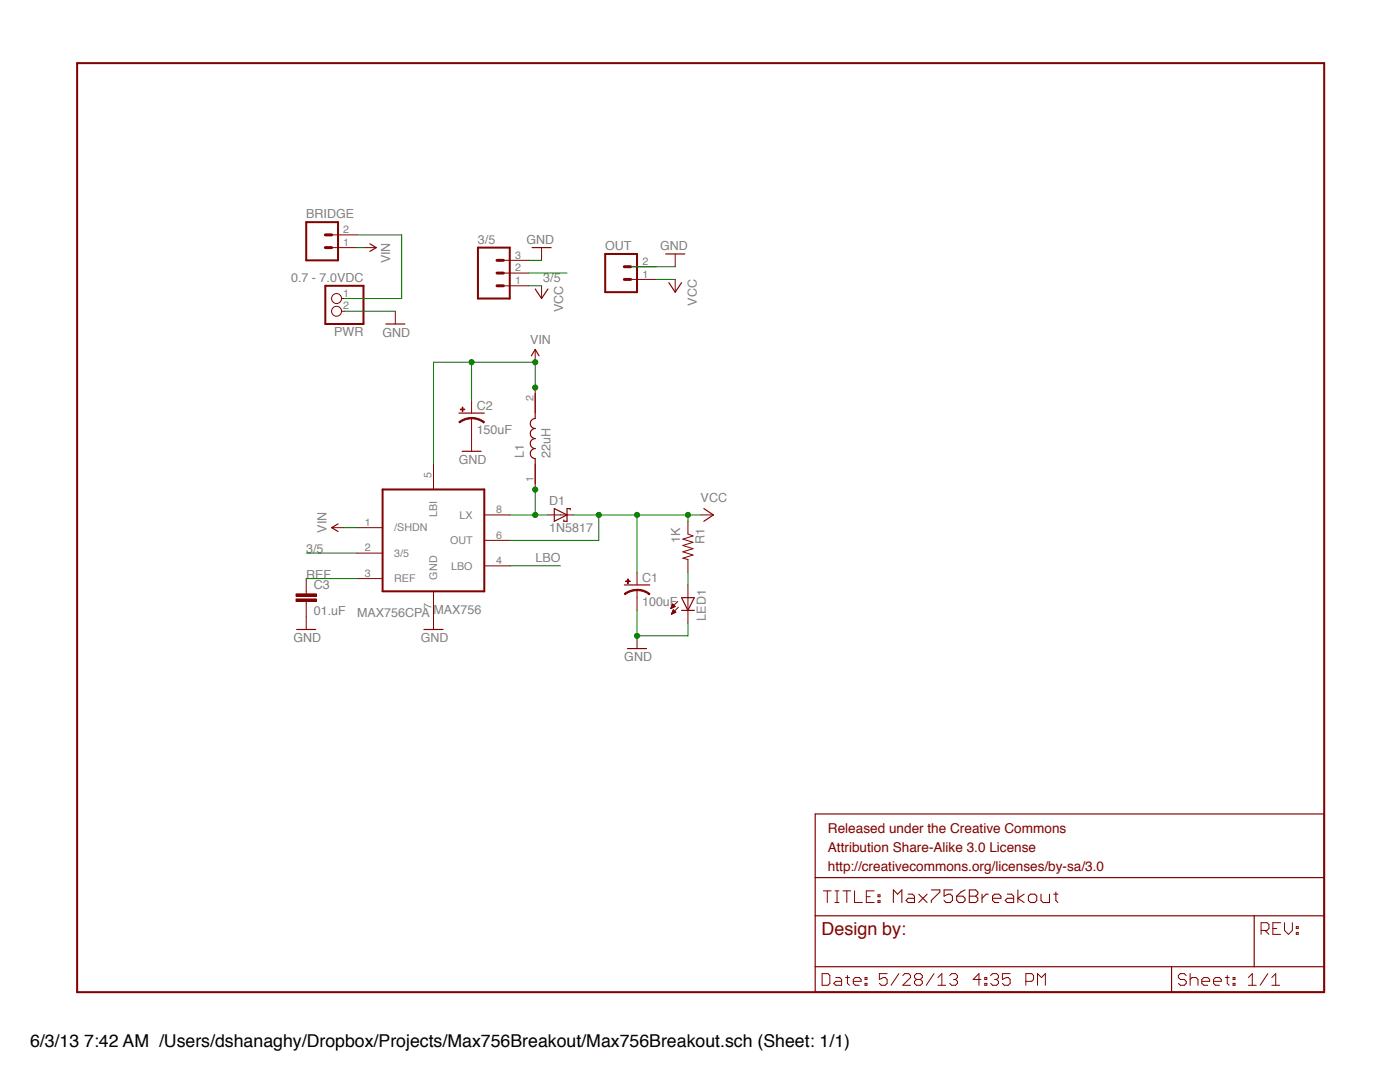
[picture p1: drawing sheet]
<?xml version="1.0" encoding="utf-8"?>
<!DOCTYPE eagle SYSTEM "eagle.dtd">
<!--
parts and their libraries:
SparkFun-Capacitors: Licensing: CC v3.0 Share-Alike You are welcome to use this library for commercial purposes.
-->
<eagle version="6.3">
<drawing>
<settings>
<setting alwaysvectorfont="no"/>
<setting verticaltext="up"/>
</settings>
<grid distance="0.05" unitdist="inch" unit="inch" style="lines" multiple="1" display="yes" altdistance="0.005" altunitdist="inch" altunit="inch"/>
<schematic xreflabel="%F%N/%S.%C%R" xrefpart="/%S.%C%R">
<libraries>
<library name="adafruit">
<symbols>
<symbol name="MAX756">
<wire x1="12.7" y1="-10.16" x2="-7.62" y2="-10.16" width="0.4064" layer="94"/>
<wire x1="-7.62" y1="10.16" x2="-7.62" y2="-10.16" width="0.4064" layer="94"/>
<wire x1="-7.62" y1="10.16" x2="12.7" y2="10.16" width="0.4064" layer="94"/>
<wire x1="12.7" y1="-10.16" x2="12.7" y2="10.16" width="0.4064" layer="94"/>
<text x="2.54" y="-14.605" size="1.778" layer="95">&gt;NAME</text>
<text x="-12.7" y="-15.24" size="1.778" layer="96">&gt;VALUE</text>
<pin name="LBI" x="2.54" y="15.24" length="middle" direction="in" rot="R270"/>
<pin name="OUT" x="17.78" y="0" length="middle" direction="out" rot="R180"/>
<pin name="REF" x="-12.7" y="-7.62" length="middle" direction="pas"/>
<pin name="LBO" x="17.78" y="-5.08" length="middle" direction="in" rot="R180"/>
<pin name="GND" x="2.54" y="-15.24" length="middle" direction="pwr" rot="R90"/>
<pin name="3/5" x="-12.7" y="-2.54" length="middle"/>
<pin name="/SHDN" x="-12.7" y="2.54" length="middle" direction="in"/>
<pin name="LX" x="17.78" y="5.08" length="middle" direction="out" rot="R180"/>
</symbol>
</symbols>
<devicesets>
<deviceset name="MAX756">
<gates>
<gate name="G$1" symbol="MAX756" x="0" y="2.54"/>
</gates>
<devices>
<device name="CSA" package="SO08">
<connects>
<connect gate="G$1" pin="/SHDN" pad="1"/>
<connect gate="G$1" pin="3/5" pad="2"/>
<connect gate="G$1" pin="GND" pad="7"/>
<connect gate="G$1" pin="LBI" pad="5"/>
<connect gate="G$1" pin="LBO" pad="4"/>
<connect gate="G$1" pin="LX" pad="8"/>
<connect gate="G$1" pin="OUT" pad="6"/>
<connect gate="G$1" pin="REF" pad="3"/>
</connects>
<technologies>
<technology name=""/>
</technologies>
</device>
<device name="CPA" package="DIL08">
<connects>
<connect gate="G$1" pin="/SHDN" pad="1"/>
<connect gate="G$1" pin="3/5" pad="2"/>
<connect gate="G$1" pin="GND" pad="7"/>
<connect gate="G$1" pin="LBI" pad="5"/>
<connect gate="G$1" pin="LBO" pad="4"/>
<connect gate="G$1" pin="LX" pad="8"/>
<connect gate="G$1" pin="OUT" pad="6"/>
<connect gate="G$1" pin="REF" pad="3"/>
</connects>
<technologies>
<technology name=""/>
</technologies>
</device>
</devices>
</deviceset>
</devicesets>
</library>
<library name="SparkFun-Capacitors">
<symbols>
<symbol name="CAP_POL">
<wire x1="-2.54" y1="0" x2="2.54" y2="0" width="0.254" layer="94"/>
<wire x1="0" y1="-1.016" x2="0" y2="-2.54" width="0.1524" layer="94"/>
<wire x1="0" y1="-1" x2="2.4892" y2="-1.8542" width="0.254" layer="94" curve="-37.878202" cap="flat"/>
<wire x1="-2.4669" y1="-1.8504" x2="0" y2="-1.0161" width="0.254" layer="94" curve="-37.376341" cap="flat"/>
<text x="1.016" y="0.635" size="1.778" layer="95">&gt;NAME</text>
<text x="1.016" y="-4.191" size="1.778" layer="96">&gt;VALUE</text>
<rectangle x1="-2.253" y1="0.668" x2="-1.364" y2="0.795" layer="94"/>
<rectangle x1="-1.872" y1="0.287" x2="-1.745" y2="1.176" layer="94"/>
<pin name="+" x="0" y="2.54" visible="off" length="short" direction="pas" swaplevel="1" rot="R270"/>
<pin name="-" x="0" y="-5.08" visible="off" length="short" direction="pas" swaplevel="1" rot="R90"/>
</symbol>
</symbols>
<devicesets>
<deviceset name="CAP_POL" prefix="C" uservalue="yes">
<gates>
<gate name="G$1" symbol="CAP_POL" x="0" y="0"/>
</gates>
<devices>
<device name="1206" package="EIA3216">
<connects>
<connect gate="G$1" pin="+" pad="A"/>
<connect gate="G$1" pin="-" pad="C"/>
</connects>
<technologies>
<technology name=""/>
</technologies>
</device>
<device name="3528" package="EIA3528">
<connects>
<connect gate="G$1" pin="+" pad="A"/>
<connect gate="G$1" pin="-" pad="C"/>
</connects>
<technologies>
<technology name=""/>
</technologies>
</device>
<device name="PTH1" package="CPOL-RADIAL-100UF-25V">
<connects>
<connect gate="G$1" pin="+" pad="1"/>
<connect gate="G$1" pin="-" pad="2"/>
</connects>
<technologies>
<technology name=""/>
</technologies>
</device>
<device name="PTH2" package="CPOL-RADIAL-10UF-25V">
<connects>
<connect gate="G$1" pin="+" pad="1"/>
<connect gate="G$1" pin="-" pad="2"/>
</connects>
<technologies>
<technology name=""/>
</technologies>
</device>
<device name="7343" package="EIA7343">
<connects>
<connect gate="G$1" pin="+" pad="A"/>
<connect gate="G$1" pin="-" pad="C"/>
</connects>
<technologies>
<technology name=""/>
</technologies>
</device>
<device name="G" package="PANASONIC_G">
<connects>
<connect gate="G$1" pin="+" pad="+"/>
<connect gate="G$1" pin="-" pad="-"/>
</connects>
<technologies>
<technology name=""/>
</technologies>
</device>
<device name="E" package="PANASONIC_E">
<connects>
<connect gate="G$1" pin="+" pad="+"/>
<connect gate="G$1" pin="-" pad="-"/>
</connects>
<technologies>
<technology name=""/>
</technologies>
</device>
<device name="C" package="PANASONIC_C">
<connects>
<connect gate="G$1" pin="+" pad="+"/>
<connect gate="G$1" pin="-" pad="-"/>
</connects>
<technologies>
<technology name=""/>
</technologies>
</device>
<device name="F80" package="NIPPON_F80">
<connects>
<connect gate="G$1" pin="+" pad="+"/>
<connect gate="G$1" pin="-" pad="-"/>
</connects>
<technologies>
<technology name=""/>
</technologies>
</device>
<device name="D" package="PANASONIC_D">
<connects>
<connect gate="G$1" pin="+" pad="+"/>
<connect gate="G$1" pin="-" pad="-"/>
</connects>
<technologies>
<technology name=""/>
</technologies>
</device>
<device name="PTH3" package="CPOL-RADIAL-1000UF-63V">
<connects>
<connect gate="G$1" pin="+" pad="1"/>
<connect gate="G$1" pin="-" pad="2"/>
</connects>
<technologies>
<technology name=""/>
</technologies>
</device>
<device name="PTH4" package="CPOL-RADIAL-1000UF-25V">
<connects>
<connect gate="G$1" pin="+" pad="1"/>
<connect gate="G$1" pin="-" pad="2"/>
</connects>
<technologies>
<technology name=""/>
</technologies>
</device>
<device name="SMD" package="VISHAY_C">
<connects>
<connect gate="G$1" pin="+" pad="+"/>
<connect gate="G$1" pin="-" pad="-"/>
</connects>
<technologies>
<technology name=""/>
</technologies>
</device>
<device name="H13" package="PANASONIC_H13">
<connects>
<connect gate="G$1" pin="+" pad="+"/>
<connect gate="G$1" pin="-" pad="-"/>
</connects>
<technologies>
<technology name=""/>
</technologies>
</device>
<device name="6032" package="EIA6032">
<connects>
<connect gate="G$1" pin="+" pad="P$1"/>
<connect gate="G$1" pin="-" pad="P$2"/>
</connects>
<technologies>
<technology name=""/>
</technologies>
</device>
<device name="EN_J2" package="EN_J2">
<connects>
<connect gate="G$1" pin="+" pad="+"/>
<connect gate="G$1" pin="-" pad="-"/>
</connects>
<technologies>
<technology name=""/>
</technologies>
</device>
<device name="3528-KIT" package="EIA3528-KIT">
<connects>
<connect gate="G$1" pin="+" pad="A"/>
<connect gate="G$1" pin="-" pad="C"/>
</connects>
<technologies>
<technology name=""/>
</technologies>
</device>
<device name="1206-KIT" package="EIA3216-KIT">
<connects>
<connect gate="G$1" pin="+" pad="A"/>
<connect gate="G$1" pin="-" pad="C"/>
</connects>
<technologies>
<technology name=""/>
</technologies>
</device>
</devices>
</deviceset>
</devicesets>
</library>
<library name="supply1">
<symbols>
<symbol name="GND">
<wire x1="-1.905" y1="0" x2="1.905" y2="0" width="0.254" layer="94"/>
<text x="-2.54" y="-2.54" size="1.778" layer="96">&gt;VALUE</text>
<pin name="GND" x="0" y="2.54" visible="off" length="short" direction="sup" rot="R270"/>
</symbol>
<symbol name="VCC">
<wire x1="1.27" y1="-1.905" x2="0" y2="0" width="0.254" layer="94"/>
<wire x1="0" y1="0" x2="-1.27" y2="-1.905" width="0.254" layer="94"/>
<text x="-2.54" y="-2.54" size="1.778" layer="96" rot="R90">&gt;VALUE</text>
<pin name="VCC" x="0" y="-2.54" visible="off" length="short" direction="sup" rot="R90"/>
</symbol>
</symbols>
<devicesets>
<deviceset name="GND" prefix="GND">
<gates>
<gate name="1" symbol="GND" x="0" y="0"/>
</gates>
<devices>
<device name="">
<technologies>
<technology name=""/>
</technologies>
</device>
</devices>
</deviceset>
<deviceset name="VCC" prefix="P+">
<gates>
<gate name="VCC" symbol="VCC" x="0" y="0"/>
</gates>
<devices>
<device name="">
<technologies>
<technology name=""/>
</technologies>
</device>
</devices>
</deviceset>
</devicesets>
</library>
<library name="SparkFun-Aesthetics">
<symbols>
<symbol name="VIN">
<wire x1="0.762" y1="1.27" x2="0" y2="2.54" width="0.254" layer="94"/>
<wire x1="0" y1="2.54" x2="-0.762" y2="1.27" width="0.254" layer="94"/>
<text x="-1.016" y="3.556" size="1.778" layer="96">&gt;VALUE</text>
<pin name="VIN" x="0" y="0" visible="off" length="short" direction="sup" rot="R90"/>
</symbol>
</symbols>
<devicesets>
<deviceset name="VIN" prefix="SUPPLY">
<gates>
<gate name="G$1" symbol="VIN" x="0" y="0"/>
</gates>
<devices>
<device name="">
<technologies>
<technology name=""/>
</technologies>
</device>
</devices>
</deviceset>
</devicesets>
</library>
<library name="SparkFun-Connectors">
<symbols>
<symbol name="M02">
<wire x1="3.81" y1="-2.54" x2="-2.54" y2="-2.54" width="0.4064" layer="94"/>
<wire x1="1.27" y1="2.54" x2="2.54" y2="2.54" width="0.6096" layer="94"/>
<wire x1="1.27" y1="0" x2="2.54" y2="0" width="0.6096" layer="94"/>
<wire x1="-2.54" y1="5.08" x2="-2.54" y2="-2.54" width="0.4064" layer="94"/>
<wire x1="3.81" y1="-2.54" x2="3.81" y2="5.08" width="0.4064" layer="94"/>
<wire x1="-2.54" y1="5.08" x2="3.81" y2="5.08" width="0.4064" layer="94"/>
<text x="-2.54" y="-5.08" size="1.778" layer="96">&gt;VALUE</text>
<text x="-2.54" y="5.842" size="1.778" layer="95">&gt;NAME</text>
<pin name="1" x="7.62" y="0" visible="pad" length="middle" direction="pas" swaplevel="1" rot="R180"/>
<pin name="2" x="7.62" y="2.54" visible="pad" length="middle" direction="pas" swaplevel="1" rot="R180"/>
</symbol>
<symbol name="M03">
<wire x1="3.81" y1="-5.08" x2="-2.54" y2="-5.08" width="0.4064" layer="94"/>
<wire x1="1.27" y1="2.54" x2="2.54" y2="2.54" width="0.6096" layer="94"/>
<wire x1="1.27" y1="0" x2="2.54" y2="0" width="0.6096" layer="94"/>
<wire x1="1.27" y1="-2.54" x2="2.54" y2="-2.54" width="0.6096" layer="94"/>
<wire x1="-2.54" y1="5.08" x2="-2.54" y2="-5.08" width="0.4064" layer="94"/>
<wire x1="3.81" y1="-5.08" x2="3.81" y2="5.08" width="0.4064" layer="94"/>
<wire x1="-2.54" y1="5.08" x2="3.81" y2="5.08" width="0.4064" layer="94"/>
<text x="-2.54" y="-7.62" size="1.778" layer="96">&gt;VALUE</text>
<text x="-2.54" y="5.842" size="1.778" layer="95">&gt;NAME</text>
<pin name="1" x="7.62" y="-2.54" visible="pad" length="middle" direction="pas" swaplevel="1" rot="R180"/>
<pin name="2" x="7.62" y="0" visible="pad" length="middle" direction="pas" swaplevel="1" rot="R180"/>
<pin name="3" x="7.62" y="2.54" visible="pad" length="middle" direction="pas" swaplevel="1" rot="R180"/>
</symbol>
</symbols>
<devicesets>
<deviceset name="M02" prefix="JP" uservalue="yes">
<gates>
<gate name="G$1" symbol="M02" x="-2.54" y="0"/>
</gates>
<devices>
<device name="PTH" package="1X02">
<connects>
<connect gate="G$1" pin="1" pad="1"/>
<connect gate="G$1" pin="2" pad="2"/>
</connects>
<technologies>
<technology name=""/>
</technologies>
</device>
<device name="POLAR" package="MOLEX-1X2">
<connects>
<connect gate="G$1" pin="1" pad="1"/>
<connect gate="G$1" pin="2" pad="2"/>
</connects>
<technologies>
<technology name=""/>
</technologies>
</device>
<device name="3.5MM" package="SCREWTERMINAL-3.5MM-2">
<connects>
<connect gate="G$1" pin="1" pad="1"/>
<connect gate="G$1" pin="2" pad="2"/>
</connects>
<technologies>
<technology name=""/>
</technologies>
</device>
<device name="-JST-2MM-SMT" package="JST-2-SMD">
<connects>
<connect gate="G$1" pin="1" pad="2"/>
<connect gate="G$1" pin="2" pad="1"/>
</connects>
<technologies>
<technology name="">
<attribute name="PROD_ID" value="CONN-08352"/>
</technology>
</technologies>
</device>
<device name="PTH2" package="1X02_BIG">
<connects>
<connect gate="G$1" pin="1" pad="P$1"/>
<connect gate="G$1" pin="2" pad="P$2"/>
</connects>
<technologies>
<technology name=""/>
</technologies>
</device>
<device name="4UCON-15767" package="JST-2-SMD-VERT">
<connects>
<connect gate="G$1" pin="1" pad="GND"/>
<connect gate="G$1" pin="2" pad="VCC"/>
</connects>
<technologies>
<technology name=""/>
</technologies>
</device>
<device name="ROCKER" package="R_SW_TH">
<connects>
<connect gate="G$1" pin="1" pad="P$3"/>
<connect gate="G$1" pin="2" pad="P$4"/>
</connects>
<technologies>
<technology name=""/>
</technologies>
</device>
<device name="5MM" package="SCREWTERMINAL-5MM-2">
<connects>
<connect gate="G$1" pin="1" pad="1"/>
<connect gate="G$1" pin="2" pad="2"/>
</connects>
<technologies>
<technology name=""/>
</technologies>
</device>
<device name="LOCK" package="1X02_LOCK">
<connects>
<connect gate="G$1" pin="1" pad="1"/>
<connect gate="G$1" pin="2" pad="2"/>
</connects>
<technologies>
<technology name=""/>
</technologies>
</device>
<device name="POLAR_LOCK" package="MOLEX-1X2_LOCK">
<connects>
<connect gate="G$1" pin="1" pad="1"/>
<connect gate="G$1" pin="2" pad="2"/>
</connects>
<technologies>
<technology name=""/>
</technologies>
</device>
<device name="LOCK_LONGPADS" package="1X02_LOCK_LONGPADS">
<connects>
<connect gate="G$1" pin="1" pad="1"/>
<connect gate="G$1" pin="2" pad="2"/>
</connects>
<technologies>
<technology name=""/>
</technologies>
</device>
<device name="3.5MM_LOCK" package="SCREWTERMINAL-3.5MM-2_LOCK">
<connects>
<connect gate="G$1" pin="1" pad="1"/>
<connect gate="G$1" pin="2" pad="2"/>
</connects>
<technologies>
<technology name=""/>
</technologies>
</device>
<device name="PTH3" package="1X02_LONGPADS">
<connects>
<connect gate="G$1" pin="1" pad="1"/>
<connect gate="G$1" pin="2" pad="2"/>
</connects>
<technologies>
<technology name=""/>
</technologies>
</device>
<device name="1X02_NO_SILK" package="1X02_NO_SILK">
<connects>
<connect gate="G$1" pin="1" pad="1"/>
<connect gate="G$1" pin="2" pad="2"/>
</connects>
<technologies>
<technology name=""/>
</technologies>
</device>
<device name="JST-PTH-2" package="JST-2-PTH">
<connects>
<connect gate="G$1" pin="1" pad="1"/>
<connect gate="G$1" pin="2" pad="2"/>
</connects>
<technologies>
<technology name=""/>
</technologies>
</device>
<device name="PTH4" package="1X02_XTRA_BIG">
<connects>
<connect gate="G$1" pin="1" pad="1"/>
<connect gate="G$1" pin="2" pad="2"/>
</connects>
<technologies>
<technology name=""/>
</technologies>
</device>
<device name="POGO_PIN_HOLES_ONLY" package="1X02_PP_HOLES_ONLY">
<connects>
<connect gate="G$1" pin="1" pad="1"/>
<connect gate="G$1" pin="2" pad="2"/>
</connects>
<technologies>
<technology name=""/>
</technologies>
</device>
<device name="3.5MM-NO_SILK" package="SCREWTERMINAL-3.5MM-2-NS">
<connects>
<connect gate="G$1" pin="1" pad="1"/>
<connect gate="G$1" pin="2" pad="2"/>
</connects>
<technologies>
<technology name=""/>
</technologies>
</device>
<device name="-JST-2-PTH-NO_SILK" package="JST-2-PTH-NS">
<connects>
<connect gate="G$1" pin="1" pad="1"/>
<connect gate="G$1" pin="2" pad="2"/>
</connects>
<technologies>
<technology name=""/>
</technologies>
</device>
<device name="JST-PTH-2-KIT" package="JST-2-PTH-KIT">
<connects>
<connect gate="G$1" pin="1" pad="1"/>
<connect gate="G$1" pin="2" pad="2"/>
</connects>
<technologies>
<technology name=""/>
</technologies>
</device>
<device name="SPRING-2.54-RA" package="SPRINGTERMINAL-2.54MM-2">
<connects>
<connect gate="G$1" pin="1" pad="1"/>
<connect gate="G$1" pin="2" pad="2"/>
</connects>
<technologies>
<technology name=""/>
</technologies>
</device>
</devices>
</deviceset>
<deviceset name="M03" prefix="JP" uservalue="yes">
<gates>
<gate name="G$1" symbol="M03" x="-2.54" y="0"/>
</gates>
<devices>
<device name="PTH" package="1X03">
<connects>
<connect gate="G$1" pin="1" pad="1"/>
<connect gate="G$1" pin="2" pad="2"/>
<connect gate="G$1" pin="3" pad="3"/>
</connects>
<technologies>
<technology name=""/>
</technologies>
</device>
<device name="POLAR" package="MOLEX-1X3">
<connects>
<connect gate="G$1" pin="1" pad="1"/>
<connect gate="G$1" pin="2" pad="2"/>
<connect gate="G$1" pin="3" pad="3"/>
</connects>
<technologies>
<technology name=""/>
</technologies>
</device>
<device name="SCREW" package="SCREWTERMINAL-3.5MM-3">
<connects>
<connect gate="G$1" pin="1" pad="1"/>
<connect gate="G$1" pin="2" pad="2"/>
<connect gate="G$1" pin="3" pad="3"/>
</connects>
<technologies>
<technology name=""/>
</technologies>
</device>
<device name="LOCK" package="1X03_LOCK">
<connects>
<connect gate="G$1" pin="1" pad="1"/>
<connect gate="G$1" pin="2" pad="2"/>
<connect gate="G$1" pin="3" pad="3"/>
</connects>
<technologies>
<technology name=""/>
</technologies>
</device>
<device name="LOCK_LONGPADS" package="1X03_LOCK_LONGPADS">
<connects>
<connect gate="G$1" pin="1" pad="1"/>
<connect gate="G$1" pin="2" pad="2"/>
<connect gate="G$1" pin="3" pad="3"/>
</connects>
<technologies>
<technology name=""/>
</technologies>
</device>
<device name="POLAR_LOCK" package="MOLEX-1X3_LOCK">
<connects>
<connect gate="G$1" pin="1" pad="1"/>
<connect gate="G$1" pin="2" pad="2"/>
<connect gate="G$1" pin="3" pad="3"/>
</connects>
<technologies>
<technology name=""/>
</technologies>
</device>
<device name="SCREW_LOCK" package="SCREWTERMINAL-3.5MM-3_LOCK.007S">
<connects>
<connect gate="G$1" pin="1" pad="1"/>
<connect gate="G$1" pin="2" pad="2"/>
<connect gate="G$1" pin="3" pad="3"/>
</connects>
<technologies>
<technology name=""/>
</technologies>
</device>
<device name="1X03_NO_SILK" package="1X03_NO_SILK">
<connects>
<connect gate="G$1" pin="1" pad="1"/>
<connect gate="G$1" pin="2" pad="2"/>
<connect gate="G$1" pin="3" pad="3"/>
</connects>
<technologies>
<technology name=""/>
</technologies>
</device>
<device name="LONGPADS" package="1X03_LONGPADS">
<connects>
<connect gate="G$1" pin="1" pad="1"/>
<connect gate="G$1" pin="2" pad="2"/>
<connect gate="G$1" pin="3" pad="3"/>
</connects>
<technologies>
<technology name=""/>
</technologies>
</device>
<device name="JST-PTH" package="JST-3-PTH">
<connects>
<connect gate="G$1" pin="1" pad="1"/>
<connect gate="G$1" pin="2" pad="2"/>
<connect gate="G$1" pin="3" pad="3"/>
</connects>
<technologies>
<technology name=""/>
</technologies>
</device>
<device name="POGO_PIN_HOLES_ONLY" package="1X03_PP_HOLES_ONLY">
<connects>
<connect gate="G$1" pin="1" pad="1"/>
<connect gate="G$1" pin="2" pad="2"/>
<connect gate="G$1" pin="3" pad="3"/>
</connects>
<technologies>
<technology name=""/>
</technologies>
</device>
<device name="-SCREW-5MM" package="SCREWTERMINAL-5MM-3">
<connects>
<connect gate="G$1" pin="1" pad="1"/>
<connect gate="G$1" pin="2" pad="2"/>
<connect gate="G$1" pin="3" pad="3"/>
</connects>
<technologies>
<technology name=""/>
</technologies>
</device>
<device name="LOCK_NO_SILK" package="1X03_LOCK_NO_SILK">
<connects>
<connect gate="G$1" pin="1" pad="1"/>
<connect gate="G$1" pin="2" pad="2"/>
<connect gate="G$1" pin="3" pad="3"/>
</connects>
<technologies>
<technology name=""/>
</technologies>
</device>
<device name="" package="JST-3-SMD">
<connects>
<connect gate="G$1" pin="1" pad="1"/>
<connect gate="G$1" pin="2" pad="2"/>
<connect gate="G$1" pin="3" pad="3"/>
</connects>
<technologies>
<technology name=""/>
</technologies>
</device>
<device name="SMD" package="1X03-1MM-RA">
<connects>
<connect gate="G$1" pin="1" pad="1"/>
<connect gate="G$1" pin="2" pad="2"/>
<connect gate="G$1" pin="3" pad="3"/>
</connects>
<technologies>
<technology name=""/>
</technologies>
</device>
<device name="SMD_RA_FEMALE" package="1X03_SMD_RA_FEMALE">
<connects>
<connect gate="G$1" pin="1" pad="1"/>
<connect gate="G$1" pin="2" pad="2"/>
<connect gate="G$1" pin="3" pad="3"/>
</connects>
<technologies>
<technology name="">
<attribute name="PROD_ID" value="CONN-10926"/>
<attribute name="VALUE" value="1x3 RA Female .1&quot;"/>
</technology>
</technologies>
</device>
<device name="SMD_RA_MALE" package="1X03_SMD_RA_MALE">
<connects>
<connect gate="G$1" pin="1" pad="1"/>
<connect gate="G$1" pin="2" pad="2"/>
<connect gate="G$1" pin="3" pad="3"/>
</connects>
<technologies>
<technology name=""/>
</technologies>
</device>
</devices>
</deviceset>
</devicesets>
</library>
<library name="Dek">
<symbols>
<symbol name="DRK">
<text x="-3.81" y="2.286" size="1.778" layer="95">&gt;NAME</text>
<text x="-3.937" y="-3.048" size="1.778" layer="96">&gt;VALUE</text>
<pin name="2" x="10.174" y="0" visible="pad" length="middle" direction="pas" swaplevel="1" rot="R180"/>
<pin name="1" x="-10.174" y="0" visible="pad" length="middle" direction="pas" swaplevel="1"/>
<wire x1="0" y1="0" x2="2" y2="0" width="0.254" layer="94" curve="-180"/>
<wire x1="2" y1="0" x2="4" y2="0" width="0.254" layer="94" curve="-180"/>
<wire x1="-2" y1="0" x2="0" y2="0" width="0.254" layer="94" curve="-180"/>
<wire x1="-4" y1="0" x2="-2" y2="0" width="0.254" layer="94" curve="-180"/>
<wire x1="-4" y1="0" x2="-9" y2="0" width="0.254" layer="94"/>
<wire x1="4" y1="0" x2="9" y2="0" width="0.254" layer="94"/>
</symbol>
<symbol name="SCHOTTKY">
<wire x1="-1.27" y1="-1.27" x2="1.27" y2="0" width="0.254" layer="94"/>
<wire x1="1.27" y1="0" x2="-1.27" y2="1.27" width="0.254" layer="94"/>
<wire x1="1.905" y1="1.27" x2="1.27" y2="1.27" width="0.254" layer="94"/>
<wire x1="1.27" y1="1.27" x2="1.27" y2="0" width="0.254" layer="94"/>
<wire x1="-1.27" y1="1.27" x2="-1.27" y2="-1.27" width="0.254" layer="94"/>
<wire x1="1.27" y1="0" x2="1.27" y2="-1.27" width="0.254" layer="94"/>
<wire x1="1.905" y1="1.27" x2="1.905" y2="1.016" width="0.254" layer="94"/>
<wire x1="1.27" y1="-1.27" x2="0.635" y2="-1.27" width="0.254" layer="94"/>
<wire x1="0.635" y1="-1.016" x2="0.635" y2="-1.27" width="0.254" layer="94"/>
<text x="-2.286" y="1.905" size="1.778" layer="95">&gt;NAME</text>
<text x="-2.286" y="-3.429" size="1.778" layer="96">&gt;VALUE</text>
<pin name="A" x="-2.54" y="0" visible="off" length="short" direction="pas"/>
<pin name="C" x="2.54" y="0" visible="off" length="short" direction="pas" rot="R180"/>
</symbol>
<symbol name="CAP">
<wire x1="0" y1="2.54" x2="0" y2="2.032" width="0.1524" layer="94"/>
<wire x1="0" y1="0" x2="0" y2="0.508" width="0.1524" layer="94"/>
<text x="1.524" y="2.921" size="1.778" layer="95">&gt;NAME</text>
<text x="1.524" y="-2.159" size="1.778" layer="96">&gt;VALUE</text>
<rectangle x1="-2.032" y1="0.508" x2="2.032" y2="1.016" layer="94"/>
<rectangle x1="-2.032" y1="1.524" x2="2.032" y2="2.032" layer="94"/>
<pin name="1" x="0" y="5.08" visible="off" length="short" direction="pas" swaplevel="1" rot="R270"/>
<pin name="2" x="0" y="-2.54" visible="off" length="short" direction="pas" swaplevel="1" rot="R90"/>
</symbol>
<symbol name="PINHD2">
<wire x1="-6.35" y1="-2.54" x2="1.27" y2="-2.54" width="0.4064" layer="94"/>
<wire x1="1.27" y1="-2.54" x2="1.27" y2="5.08" width="0.4064" layer="94"/>
<wire x1="1.27" y1="5.08" x2="-6.35" y2="5.08" width="0.4064" layer="94"/>
<wire x1="-6.35" y1="5.08" x2="-6.35" y2="-2.54" width="0.4064" layer="94"/>
<text x="-6.35" y="5.715" size="1.778" layer="95">&gt;NAME</text>
<text x="-6.35" y="-5.08" size="1.778" layer="96">&gt;VALUE</text>
<pin name="1" x="-2.54" y="2.54" visible="pad" length="short" direction="pas" function="dot"/>
<pin name="2" x="-2.54" y="0" visible="pad" length="short" direction="pas" function="dot"/>
</symbol>
<symbol name="LED">
<wire x1="1.27" y1="0" x2="0" y2="-2.54" width="0.254" layer="94"/>
<wire x1="0" y1="-2.54" x2="-1.27" y2="0" width="0.254" layer="94"/>
<wire x1="1.27" y1="-2.54" x2="0" y2="-2.54" width="0.254" layer="94"/>
<wire x1="0" y1="-2.54" x2="-1.27" y2="-2.54" width="0.254" layer="94"/>
<wire x1="1.27" y1="0" x2="0" y2="0" width="0.254" layer="94"/>
<wire x1="0" y1="0" x2="-1.27" y2="0" width="0.254" layer="94"/>
<wire x1="0" y1="0" x2="0" y2="-2.54" width="0.1524" layer="94"/>
<wire x1="-2.032" y1="-0.762" x2="-3.429" y2="-2.159" width="0.1524" layer="94"/>
<wire x1="-1.905" y1="-1.905" x2="-3.302" y2="-3.302" width="0.1524" layer="94"/>
<text x="3.556" y="-4.572" size="1.778" layer="95" rot="R90">&gt;NAME</text>
<text x="5.715" y="-4.572" size="1.778" layer="96" rot="R90">&gt;VALUE</text>
<pin name="C" x="0" y="-5.08" visible="off" length="short" direction="pas" rot="R90"/>
<pin name="A" x="0" y="2.54" visible="off" length="short" direction="pas" rot="R270"/>
<polygon width="0.1524" layer="94">
<vertex x="-3.429" y="-2.159"/>
<vertex x="-3.048" y="-1.27"/>
<vertex x="-2.54" y="-1.778"/>
</polygon>
<polygon width="0.1524" layer="94">
<vertex x="-3.302" y="-3.302"/>
<vertex x="-2.921" y="-2.413"/>
<vertex x="-2.413" y="-2.921"/>
</polygon>
</symbol>
<symbol name="RESISTOR">
<wire x1="-2.54" y1="0" x2="-2.159" y2="1.016" width="0.1524" layer="94"/>
<wire x1="-2.159" y1="1.016" x2="-1.524" y2="-1.016" width="0.1524" layer="94"/>
<wire x1="-1.524" y1="-1.016" x2="-0.889" y2="1.016" width="0.1524" layer="94"/>
<wire x1="-0.889" y1="1.016" x2="-0.254" y2="-1.016" width="0.1524" layer="94"/>
<wire x1="-0.254" y1="-1.016" x2="0.381" y2="1.016" width="0.1524" layer="94"/>
<wire x1="0.381" y1="1.016" x2="1.016" y2="-1.016" width="0.1524" layer="94"/>
<wire x1="1.016" y1="-1.016" x2="1.651" y2="1.016" width="0.1524" layer="94"/>
<wire x1="1.651" y1="1.016" x2="2.286" y2="-1.016" width="0.1524" layer="94"/>
<wire x1="2.286" y1="-1.016" x2="2.54" y2="0" width="0.1524" layer="94"/>
<text x="-3.81" y="1.4986" size="1.778" layer="95">&gt;NAME</text>
<text x="-3.81" y="-3.302" size="1.778" layer="96">&gt;VALUE</text>
<pin name="2" x="5.08" y="0" visible="off" length="short" direction="pas" swaplevel="1" rot="R180"/>
<pin name="1" x="-5.08" y="0" visible="off" length="short" direction="pas" swaplevel="1"/>
</symbol>
</symbols>
<devicesets>
<deviceset name="82114R" prefix="L">
<gates>
<gate name="1" symbol="DRK" x="0" y="0"/>
</gates>
<devices>
<device name="" package="82114R">
<connects>
<connect gate="1" pin="1" pad="1"/>
<connect gate="1" pin="2" pad="2"/>
</connects>
<technologies>
<technology name=""/>
</technologies>
</device>
</devices>
</deviceset>
<deviceset name="SCHOTTKY-DIODE" prefix="D" uservalue="yes">
<gates>
<gate name="G$1" symbol="SCHOTTKY" x="0" y="0"/>
</gates>
<devices>
<device name="DO13M" package="DO13M">
<connects>
<connect gate="G$1" pin="A" pad="A"/>
<connect gate="G$1" pin="C" pad="C"/>
</connects>
<technologies>
<technology name=""/>
</technologies>
</device>
<device name="C4111-15" package="C4111-15">
<connects>
<connect gate="G$1" pin="A" pad="A"/>
<connect gate="G$1" pin="C" pad="C"/>
</connects>
<technologies>
<technology name=""/>
</technologies>
</device>
<device name="P6T15" package="P6T15">
<connects>
<connect gate="G$1" pin="A" pad="A"/>
<connect gate="G$1" pin="C" pad="C"/>
</connects>
<technologies>
<technology name=""/>
</technologies>
</device>
<device name="CB429-17" package="CB429-17">
<connects>
<connect gate="G$1" pin="A" pad="A"/>
<connect gate="G$1" pin="C" pad="C"/>
</connects>
<technologies>
<technology name=""/>
</technologies>
</device>
<device name="DO201T15" package="DO201T15">
<connects>
<connect gate="G$1" pin="A" pad="A"/>
<connect gate="G$1" pin="C" pad="C"/>
</connects>
<technologies>
<technology name=""/>
</technologies>
</device>
<device name="DO35-7" package="DO35-7">
<connects>
<connect gate="G$1" pin="A" pad="A"/>
<connect gate="G$1" pin="C" pad="C"/>
</connects>
<technologies>
<technology name=""/>
</technologies>
</device>
<device name="F126Z12" package="F126Z12">
<connects>
<connect gate="G$1" pin="A" pad="A"/>
<connect gate="G$1" pin="C" pad="C"/>
</connects>
<technologies>
<technology name=""/>
</technologies>
</device>
<device name="AG" package="AG">
<connects>
<connect gate="G$1" pin="A" pad="A"/>
<connect gate="G$1" pin="C" pad="C"/>
</connects>
<technologies>
<technology name=""/>
</technologies>
</device>
<device name="TO92H" package="TO92H">
<connects>
<connect gate="G$1" pin="A" pad="1"/>
<connect gate="G$1" pin="C" pad="2"/>
</connects>
<technologies>
<technology name=""/>
</technologies>
</device>
<device name="CB417-15" package="CB417-15">
<connects>
<connect gate="G$1" pin="A" pad="A"/>
<connect gate="G$1" pin="C" pad="C"/>
</connects>
<technologies>
<technology name=""/>
</technologies>
</device>
<device name="CB429-15" package="CB429-15">
<connects>
<connect gate="G$1" pin="A" pad="A"/>
<connect gate="G$1" pin="C" pad="C"/>
</connects>
<technologies>
<technology name=""/>
</technologies>
</device>
<device name="DO41" package="DO41-10">
<connects>
<connect gate="G$1" pin="A" pad="A"/>
<connect gate="G$1" pin="C" pad="C"/>
</connects>
<technologies>
<technology name=""/>
</technologies>
</device>
<device name="DO41-7" package="DO41-7">
<connects>
<connect gate="G$1" pin="A" pad="A"/>
<connect gate="G$1" pin="C" pad="C"/>
</connects>
<technologies>
<technology name=""/>
</technologies>
</device>
</devices>
</deviceset>
<deviceset name="CAP" prefix="C" uservalue="yes">
<gates>
<gate name="G$1" symbol="CAP" x="0" y="0"/>
</gates>
<devices>
<device name="PTH" package="CAP-PTH-SMALL">
<connects>
<connect gate="G$1" pin="1" pad="1"/>
<connect gate="G$1" pin="2" pad="2"/>
</connects>
<technologies>
<technology name=""/>
</technologies>
</device>
<device name="PTH2" package="CAP-PTH-SMALL2">
<connects>
<connect gate="G$1" pin="1" pad="1"/>
<connect gate="G$1" pin="2" pad="2"/>
</connects>
<technologies>
<technology name=""/>
</technologies>
</device>
<device name="0805" package="0805">
<connects>
<connect gate="G$1" pin="1" pad="1"/>
<connect gate="G$1" pin="2" pad="2"/>
</connects>
<technologies>
<technology name=""/>
</technologies>
</device>
<device name="PTH3" package="CAP-PTH-LARGE">
<connects>
<connect gate="G$1" pin="1" pad="1"/>
<connect gate="G$1" pin="2" pad="2"/>
</connects>
<technologies>
<technology name=""/>
</technologies>
</device>
<device name="SMD" package="GRM43D">
<connects>
<connect gate="G$1" pin="1" pad="A"/>
<connect gate="G$1" pin="2" pad="C"/>
</connects>
<technologies>
<technology name=""/>
</technologies>
</device>
<device name="0603-CAP" package="0603-CAP">
<connects>
<connect gate="G$1" pin="1" pad="1"/>
<connect gate="G$1" pin="2" pad="2"/>
</connects>
<technologies>
<technology name=""/>
</technologies>
</device>
<device name="0402-CAP" package="0402-CAP">
<connects>
<connect gate="G$1" pin="1" pad="1"/>
<connect gate="G$1" pin="2" pad="2"/>
</connects>
<technologies>
<technology name=""/>
</technologies>
</device>
<device name="PTH1" package="CAP-PTH-5MM">
<connects>
<connect gate="G$1" pin="1" pad="1"/>
<connect gate="G$1" pin="2" pad="2"/>
</connects>
<technologies>
<technology name=""/>
</technologies>
</device>
<device name="_" package="AXIAL-5MM">
<connects>
<connect gate="G$1" pin="1" pad="P$1"/>
<connect gate="G$1" pin="2" pad="P$2"/>
</connects>
<technologies>
<technology name=""/>
</technologies>
</device>
<device name="1210" package="1210">
<connects>
<connect gate="G$1" pin="1" pad="1"/>
<connect gate="G$1" pin="2" pad="2"/>
</connects>
<technologies>
<technology name=""/>
</technologies>
</device>
<device name="1206" package="1206">
<connects>
<connect gate="G$1" pin="1" pad="1"/>
<connect gate="G$1" pin="2" pad="2"/>
</connects>
<technologies>
<technology name=""/>
</technologies>
</device>
<device name="ASMD" package="CTZ3">
<connects>
<connect gate="G$1" pin="1" pad="+"/>
<connect gate="G$1" pin="2" pad="-"/>
</connects>
<technologies>
<technology name=""/>
</technologies>
</device>
<device name="KIT" package="CAP-PTH-SMALL-KIT">
<connects>
<connect gate="G$1" pin="1" pad="1"/>
<connect gate="G$1" pin="2" pad="2"/>
</connects>
<technologies>
<technology name=""/>
</technologies>
</device>
</devices>
</deviceset>
<deviceset name="JST_2PIN" prefix="CN" uservalue="yes">
<gates>
<gate name="G$1" symbol="PINHD2" x="2.54" y="0"/>
</gates>
<devices>
<device name="-SMT-RA" package="JST-PH-2-SMT-RA">
<connects>
<connect gate="G$1" pin="1" pad="2"/>
<connect gate="G$1" pin="2" pad="1"/>
</connects>
<technologies>
<technology name=""/>
</technologies>
</device>
<device name="-THM" package="JST-PH-2-THM">
<connects>
<connect gate="G$1" pin="1" pad="2"/>
<connect gate="G$1" pin="2" pad="1"/>
</connects>
<technologies>
<technology name=""/>
</technologies>
</device>
<device name="-THM-RA" package="JST-PH-2-THM-RA">
<connects>
<connect gate="G$1" pin="1" pad="2"/>
<connect gate="G$1" pin="2" pad="1"/>
</connects>
<technologies>
<technology name=""/>
</technologies>
</device>
<device name="-SMT" package="JST-PH-2-SMT">
<connects>
<connect gate="G$1" pin="1" pad="2"/>
<connect gate="G$1" pin="2" pad="1"/>
</connects>
<technologies>
<technology name=""/>
</technologies>
</device>
</devices>
</deviceset>
<deviceset name="LED" prefix="LED" uservalue="yes">
<gates>
<gate name="G$1" symbol="LED" x="0" y="0"/>
</gates>
<devices>
<device name="5MM" package="LED5MM">
<connects>
<connect gate="G$1" pin="A" pad="A"/>
<connect gate="G$1" pin="C" pad="K"/>
</connects>
<technologies>
<technology name=""/>
</technologies>
</device>
<device name="3MM" package="LED3MM">
<connects>
<connect gate="G$1" pin="A" pad="A"/>
<connect gate="G$1" pin="C" pad="K"/>
</connects>
<technologies>
<technology name=""/>
</technologies>
</device>
<device name="1206" package="LED-1206">
<connects>
<connect gate="G$1" pin="A" pad="A"/>
<connect gate="G$1" pin="C" pad="C"/>
</connects>
<technologies>
<technology name=""/>
</technologies>
</device>
<device name="0603" package="LED-0603">
<connects>
<connect gate="G$1" pin="A" pad="A"/>
<connect gate="G$1" pin="C" pad="C"/>
</connects>
<technologies>
<technology name=""/>
</technologies>
</device>
<device name="10MM" package="LED10MM">
<connects>
<connect gate="G$1" pin="A" pad="A"/>
<connect gate="G$1" pin="C" pad="C"/>
</connects>
<technologies>
<technology name=""/>
</technologies>
</device>
<device name="-FKIT-1206" package="FKIT-LED-1206">
<connects>
<connect gate="G$1" pin="A" pad="A"/>
<connect gate="G$1" pin="C" pad="C"/>
</connects>
<technologies>
<technology name=""/>
</technologies>
</device>
<device name="-3MM-NO_SILK" package="LED3MM-NS">
<connects>
<connect gate="G$1" pin="A" pad="A"/>
<connect gate="G$1" pin="C" pad="K"/>
</connects>
<technologies>
<technology name=""/>
</technologies>
</device>
<device name="5MM-KIT" package="LED5MM-KIT">
<connects>
<connect gate="G$1" pin="A" pad="A"/>
<connect gate="G$1" pin="C" pad="K"/>
</connects>
<technologies>
<technology name=""/>
</technologies>
</device>
</devices>
</deviceset>
<deviceset name="RESISTOR" prefix="R" uservalue="yes">
<gates>
<gate name="G$1" symbol="RESISTOR" x="0" y="0"/>
</gates>
<devices>
<device name="1206" package="1206">
<connects>
<connect gate="G$1" pin="1" pad="1"/>
<connect gate="G$1" pin="2" pad="2"/>
</connects>
<technologies>
<technology name=""/>
</technologies>
</device>
<device name="AXIAL-0.3" package="AXIAL-0.3">
<connects>
<connect gate="G$1" pin="1" pad="P$1"/>
<connect gate="G$1" pin="2" pad="P$2"/>
</connects>
<technologies>
<technology name=""/>
</technologies>
</device>
<device name="2010" package="R2010">
<connects>
<connect gate="G$1" pin="1" pad="1"/>
<connect gate="G$1" pin="2" pad="2"/>
</connects>
<technologies>
<technology name=""/>
</technologies>
</device>
<device name="0805-RES" package="0805">
<connects>
<connect gate="G$1" pin="1" pad="1"/>
<connect gate="G$1" pin="2" pad="2"/>
</connects>
<technologies>
<technology name=""/>
</technologies>
</device>
<device name="0603-RES" package="0603-RES">
<connects>
<connect gate="G$1" pin="1" pad="1"/>
<connect gate="G$1" pin="2" pad="2"/>
</connects>
<technologies>
<technology name=""/>
</technologies>
</device>
<device name="0402-RES" package="0402-RES">
<connects>
<connect gate="G$1" pin="1" pad="1"/>
<connect gate="G$1" pin="2" pad="2"/>
</connects>
<technologies>
<technology name=""/>
</technologies>
</device>
<device name="PTH-1/6W" package="1/6W-RES">
<connects>
<connect gate="G$1" pin="1" pad="1"/>
<connect gate="G$1" pin="2" pad="2"/>
</connects>
<technologies>
<technology name=""/>
</technologies>
</device>
<device name="2512" package="R2512">
<connects>
<connect gate="G$1" pin="1" pad="1"/>
<connect gate="G$1" pin="2" pad="2"/>
</connects>
<technologies>
<technology name=""/>
</technologies>
</device>
<device name="PTH-1/4W" package="AXIAL-0.4">
<connects>
<connect gate="G$1" pin="1" pad="P$1"/>
<connect gate="G$1" pin="2" pad="P$2"/>
</connects>
<technologies>
<technology name=""/>
</technologies>
</device>
<device name="PTH-1/2W" package="AXIAL-0.5">
<connects>
<connect gate="G$1" pin="1" pad="P$1"/>
<connect gate="G$1" pin="2" pad="P$2"/>
</connects>
<technologies>
<technology name=""/>
</technologies>
</device>
<device name="PTH-1W" package="AXIAL-0.6">
<connects>
<connect gate="G$1" pin="1" pad="P$1"/>
<connect gate="G$1" pin="2" pad="P$2"/>
</connects>
<technologies>
<technology name=""/>
</technologies>
</device>
<device name="PTH-2W" package="AXIAL-0.8">
<connects>
<connect gate="G$1" pin="1" pad="P$1"/>
<connect gate="G$1" pin="2" pad="P$2"/>
</connects>
<technologies>
<technology name=""/>
</technologies>
</device>
<device name="KIT" package="AXIAL-0.3-KIT">
<connects>
<connect gate="G$1" pin="1" pad="P$1"/>
<connect gate="G$1" pin="2" pad="P$2"/>
</connects>
<technologies>
<technology name=""/>
</technologies>
</device>
<device name="AXIAL-0.2" package="AXIAL-0.2">
<connects>
<connect gate="G$1" pin="1" pad="P$1"/>
<connect gate="G$1" pin="2" pad="P$2"/>
</connects>
<technologies>
<technology name=""/>
</technologies>
</device>
</devices>
</deviceset>
</devicesets>
</library>
</libraries>
<attributes>
</attributes>
<variantdefs>
</variantdefs>
<classes>
<class number="0" name="default" width="0" drill="0">
</class>
<class number="1" name="power" width="0.3048" drill="0">
<clearance class="1" value="0.3048"/>
</class>
</classes>
<parts>
<part name="MAX756" library="adafruit" deviceset="MAX756" device="CPA"/>
<part name="C1" library="SparkFun-Capacitors" deviceset="CAP_POL" device="PTH2" value="100uF"/>
<part name="C2" library="SparkFun-Capacitors" deviceset="CAP_POL" device="PTH2" value="150uF"/>
<part name="GND1" library="supply1" deviceset="GND" device=""/>
<part name="GND2" library="supply1" deviceset="GND" device=""/>
<part name="GND3" library="supply1" deviceset="GND" device=""/>
<part name="SUPPLY1" library="SparkFun-Aesthetics" deviceset="VIN" device=""/>
<part name="P+1" library="supply1" deviceset="VCC" device=""/>
<part name="GND4" library="supply1" deviceset="GND" device=""/>
<part name="PWR" library="Dek" deviceset="JST_2PIN" device="-THM-RA" value="0.7 - 7.0VDC"/>
<part name="BRIDGE" library="SparkFun-Connectors" deviceset="M02" device="LOCK"/>
<part name="SUPPLY4" library="SparkFun-Aesthetics" deviceset="VIN" device=""/>
<part name="L1" library="Dek" deviceset="82114R" device="" value="22uH"/>
<part name="D1" library="Dek" deviceset="SCHOTTKY-DIODE" device="F126Z12" value="1N5817"/>
<part name="3/5" library="SparkFun-Connectors" deviceset="M03" device="LOCK"/>
<part name="GND5" library="supply1" deviceset="GND" device=""/>
<part name="P+2" library="supply1" deviceset="VCC" device=""/>
<part name="C3" library="Dek" deviceset="CAP" device="PTH2" value="01.uF"/>
<part name="GND6" library="supply1" deviceset="GND" device=""/>
<part name="SUPPLY2" library="SparkFun-Aesthetics" deviceset="VIN" device=""/>
<part name="P+3" library="supply1" deviceset="VCC" device=""/>
<part name="GND7" library="supply1" deviceset="GND" device=""/>
<part name="OUT" library="SparkFun-Connectors" deviceset="M02" device="LOCK"/>
<part name="LED1" library="Dek" deviceset="LED" device="3MM"/>
<part name="R1" library="Dek" deviceset="RESISTOR" device="AXIAL-0.2" value="1K"/>
</parts>
<sheets>
<sheet>
<plain>
</plain>
<instances>
<instance part="MAX756" gate="G$1" x="25.4" y="46.99"/>
<instance part="C1" gate="G$1" x="68.58" y="38.1"/>
<instance part="C2" gate="G$1" x="35.56" y="72.39"/>
<instance part="GND1" gate="1" x="68.58" y="25.4"/>
<instance part="GND2" gate="1" x="35.56" y="64.77"/>
<instance part="GND3" gate="1" x="27.94" y="29.21"/>
<instance part="SUPPLY1" gate="G$1" x="48.26" y="82.55"/>
<instance part="P+1" gate="VCC" x="83.82" y="52.07" rot="R270"/>
<instance part="GND4" gate="1" x="20.32" y="90.17"/>
<instance part="PWR" gate="G$1" x="7.62" y="95.25" rot="R180"/>
<instance part="BRIDGE" gate="G$1" x="5.08" y="105.41"/>
<instance part="SUPPLY4" gate="G$1" x="13.97" y="105.41" rot="R270"/>
<instance part="L1" gate="1" x="48.26" y="67.31" rot="R90"/>
<instance part="D1" gate="G$1" x="53.34" y="52.07"/>
<instance part="3/5" gate="G$1" x="39.37" y="100.33"/>
<instance part="GND5" gate="1" x="49.53" y="105.41" rot="R180"/>
<instance part="P+2" gate="VCC" x="49.53" y="95.25" rot="R180"/>
<instance part="C3" gate="G$1" x="2.54" y="34.29"/>
<instance part="GND6" gate="1" x="2.54" y="29.21"/>
<instance part="SUPPLY2" gate="G$1" x="10.16" y="49.53" rot="R90"/>
<instance part="P+3" gate="VCC" x="76.2" y="96.52" rot="R180"/>
<instance part="GND7" gate="1" x="76.2" y="104.14" rot="R180"/>
<instance part="OUT" gate="G$1" x="64.77" y="99.06"/>
<instance part="LED1" gate="G$1" x="78.74" y="35.56"/>
<instance part="R1" gate="G$1" x="78.74" y="45.72" rot="R270"/>
</instances>
<busses>
</busses>
<nets>
<net name="GND" class="1">
<segment>
<pinref part="C1" gate="G$1" pin="-"/>
<pinref part="GND1" gate="1" pin="GND"/>
<wire x1="68.58" y1="27.94" x2="68.58" y2="33.02" width="0.1524" layer="91"/>
<pinref part="LED1" gate="G$1" pin="C"/>
<wire x1="78.74" y1="30.48" x2="78.74" y2="27.94" width="0.1524" layer="91"/>
<wire x1="78.74" y1="27.94" x2="68.58" y2="27.94" width="0.1524" layer="91"/>
<junction x="68.58" y="27.94"/>
</segment>
<segment>
<pinref part="C2" gate="G$1" pin="-"/>
<pinref part="GND2" gate="1" pin="GND"/>
</segment>
<segment>
<pinref part="MAX756" gate="G$1" pin="GND"/>
<pinref part="GND3" gate="1" pin="GND"/>
</segment>
<segment>
<pinref part="PWR" gate="G$1" pin="1"/>
<pinref part="GND4" gate="1" pin="GND"/>
<wire x1="20.32" y1="92.71" x2="10.16" y2="92.71" width="0.1524" layer="91"/>
</segment>
<segment>
<pinref part="3/5" gate="G$1" pin="3"/>
<pinref part="GND5" gate="1" pin="GND"/>
<wire x1="49.53" y1="102.87" x2="46.99" y2="102.87" width="0.1524" layer="91"/>
</segment>
<segment>
<pinref part="C3" gate="G$1" pin="2"/>
<pinref part="GND6" gate="1" pin="GND"/>
</segment>
<segment>
<pinref part="GND7" gate="1" pin="GND"/>
<wire x1="67.31" y1="101.6" x2="72.39" y2="101.6" width="0.1524" layer="91"/>
<pinref part="OUT" gate="G$1" pin="2"/>
<wire x1="72.39" y1="101.6" x2="76.2" y2="101.6" width="0.1524" layer="91"/>
</segment>
</net>
<net name="L1" class="0">
<segment>
<pinref part="MAX756" gate="G$1" pin="LX"/>
<wire x1="50.8" y1="52.07" x2="48.26" y2="52.07" width="0.1524" layer="91"/>
<wire x1="48.26" y1="52.07" x2="43.18" y2="52.07" width="0.1524" layer="91"/>
<wire x1="48.26" y1="57.15" x2="48.26" y2="57.136" width="0.1524" layer="91"/>
<junction x="48.26" y="52.07"/>
<pinref part="L1" gate="1" pin="1"/>
<wire x1="48.26" y1="57.136" x2="48.26" y2="52.07" width="0.1524" layer="91"/>
<junction x="48.26" y="57.136"/>
<pinref part="D1" gate="G$1" pin="A"/>
</segment>
</net>
<net name="LBO" class="0">
<segment>
<pinref part="MAX756" gate="G$1" pin="LBO"/>
<wire x1="43.18" y1="41.91" x2="53.34" y2="41.91" width="0.1524" layer="91"/>
<label x="53.34" y="44.45" size="1.778" layer="95" rot="R180"/>
</segment>
</net>
<net name="REF" class="0">
<segment>
<pinref part="MAX756" gate="G$1" pin="REF"/>
<wire x1="12.7" y1="39.37" x2="2.54" y2="39.37" width="0.1524" layer="91"/>
<label x="2.54" y="39.37" size="1.778" layer="95"/>
<pinref part="C3" gate="G$1" pin="1"/>
</segment>
</net>
<net name="VIN" class="1">
<segment>
<pinref part="MAX756" gate="G$1" pin="LBI"/>
<wire x1="27.94" y1="62.23" x2="27.94" y2="82.55" width="0.1524" layer="91"/>
<wire x1="27.94" y1="82.55" x2="35.56" y2="82.55" width="0.1524" layer="91"/>
<wire x1="35.56" y1="82.55" x2="48.26" y2="82.55" width="0.1524" layer="91"/>
<pinref part="C2" gate="G$1" pin="+"/>
<wire x1="35.56" y1="74.93" x2="35.56" y2="82.55" width="0.1524" layer="91"/>
<junction x="35.56" y="82.55"/>
<pinref part="SUPPLY1" gate="G$1" pin="VIN"/>
<wire x1="48.26" y1="77.47" x2="48.26" y2="77.484" width="0.1524" layer="91"/>
<junction x="48.26" y="82.55"/>
<pinref part="L1" gate="1" pin="2"/>
<wire x1="48.26" y1="77.484" x2="48.26" y2="82.55" width="0.1524" layer="91"/>
<junction x="48.26" y="77.484"/>
</segment>
<segment>
<pinref part="BRIDGE" gate="G$1" pin="1"/>
<pinref part="SUPPLY4" gate="G$1" pin="VIN"/>
<wire x1="12.7" y1="105.41" x2="13.97" y2="105.41" width="0.1524" layer="91"/>
</segment>
<segment>
<pinref part="MAX756" gate="G$1" pin="/SHDN"/>
<wire x1="12.7" y1="49.53" x2="10.16" y2="49.53" width="0.1524" layer="91"/>
<pinref part="SUPPLY2" gate="G$1" pin="VIN"/>
</segment>
</net>
<net name="VCC" class="1">
<segment>
<pinref part="P+1" gate="VCC" pin="VCC"/>
<wire x1="78.74" y1="52.07" x2="81.28" y2="52.07" width="0.1524" layer="91"/>
<pinref part="R1" gate="G$1" pin="1"/>
<wire x1="78.74" y1="50.8" x2="78.74" y2="52.07" width="0.1524" layer="91"/>
<wire x1="55.88" y1="52.07" x2="60.96" y2="52.07" width="0.1524" layer="91"/>
<pinref part="MAX756" gate="G$1" pin="OUT"/>
<wire x1="43.18" y1="46.99" x2="60.96" y2="46.99" width="0.1524" layer="91"/>
<wire x1="60.96" y1="46.99" x2="60.96" y2="52.07" width="0.1524" layer="91"/>
<pinref part="D1" gate="G$1" pin="C"/>
<wire x1="78.74" y1="52.07" x2="68.58" y2="52.07" width="0.1524" layer="91"/>
<junction x="78.74" y="52.07"/>
<junction x="60.96" y="52.07"/>
<pinref part="C1" gate="G$1" pin="+"/>
<wire x1="68.58" y1="52.07" x2="60.96" y2="52.07" width="0.1524" layer="91"/>
<wire x1="68.58" y1="52.07" x2="68.58" y2="40.64" width="0.1524" layer="91"/>
<junction x="68.58" y="52.07"/>
</segment>
<segment>
<pinref part="3/5" gate="G$1" pin="1"/>
<pinref part="P+2" gate="VCC" pin="VCC"/>
<wire x1="49.53" y1="97.79" x2="46.99" y2="97.79" width="0.1524" layer="91"/>
</segment>
<segment>
<pinref part="P+3" gate="VCC" pin="VCC"/>
<pinref part="OUT" gate="G$1" pin="1"/>
<wire x1="72.39" y1="99.06" x2="76.2" y2="99.06" width="0.1524" layer="91"/>
</segment>
</net>
<net name="N$1" class="1">
<segment>
<pinref part="PWR" gate="G$1" pin="2"/>
<wire x1="21.59" y1="95.25" x2="10.16" y2="95.25" width="0.1524" layer="91"/>
<wire x1="21.59" y1="95.25" x2="21.59" y2="107.95" width="0.1524" layer="91"/>
<pinref part="BRIDGE" gate="G$1" pin="2"/>
<wire x1="21.59" y1="107.95" x2="12.7" y2="107.95" width="0.1524" layer="91"/>
</segment>
</net>
<net name="3/5" class="0">
<segment>
<pinref part="MAX756" gate="G$1" pin="3/5"/>
<wire x1="12.7" y1="44.45" x2="2.54" y2="44.45" width="0.1524" layer="91"/>
<label x="2.54" y="44.45" size="1.778" layer="95"/>
</segment>
<segment>
<pinref part="3/5" gate="G$1" pin="2"/>
<wire x1="46.99" y1="100.33" x2="54.61" y2="100.33" width="0.1524" layer="91"/>
<label x="53.34" y="100.33" size="1.778" layer="95" rot="R180"/>
</segment>
</net>
<net name="N$2" class="0">
<segment>
<pinref part="LED1" gate="G$1" pin="A"/>
<pinref part="R1" gate="G$1" pin="2"/>
<wire x1="78.74" y1="40.64" x2="78.74" y2="38.1" width="0.1524" layer="91"/>
</segment>
</net>
</nets>
</sheet>
</sheets>
</schematic>
</drawing>
</eagle>
